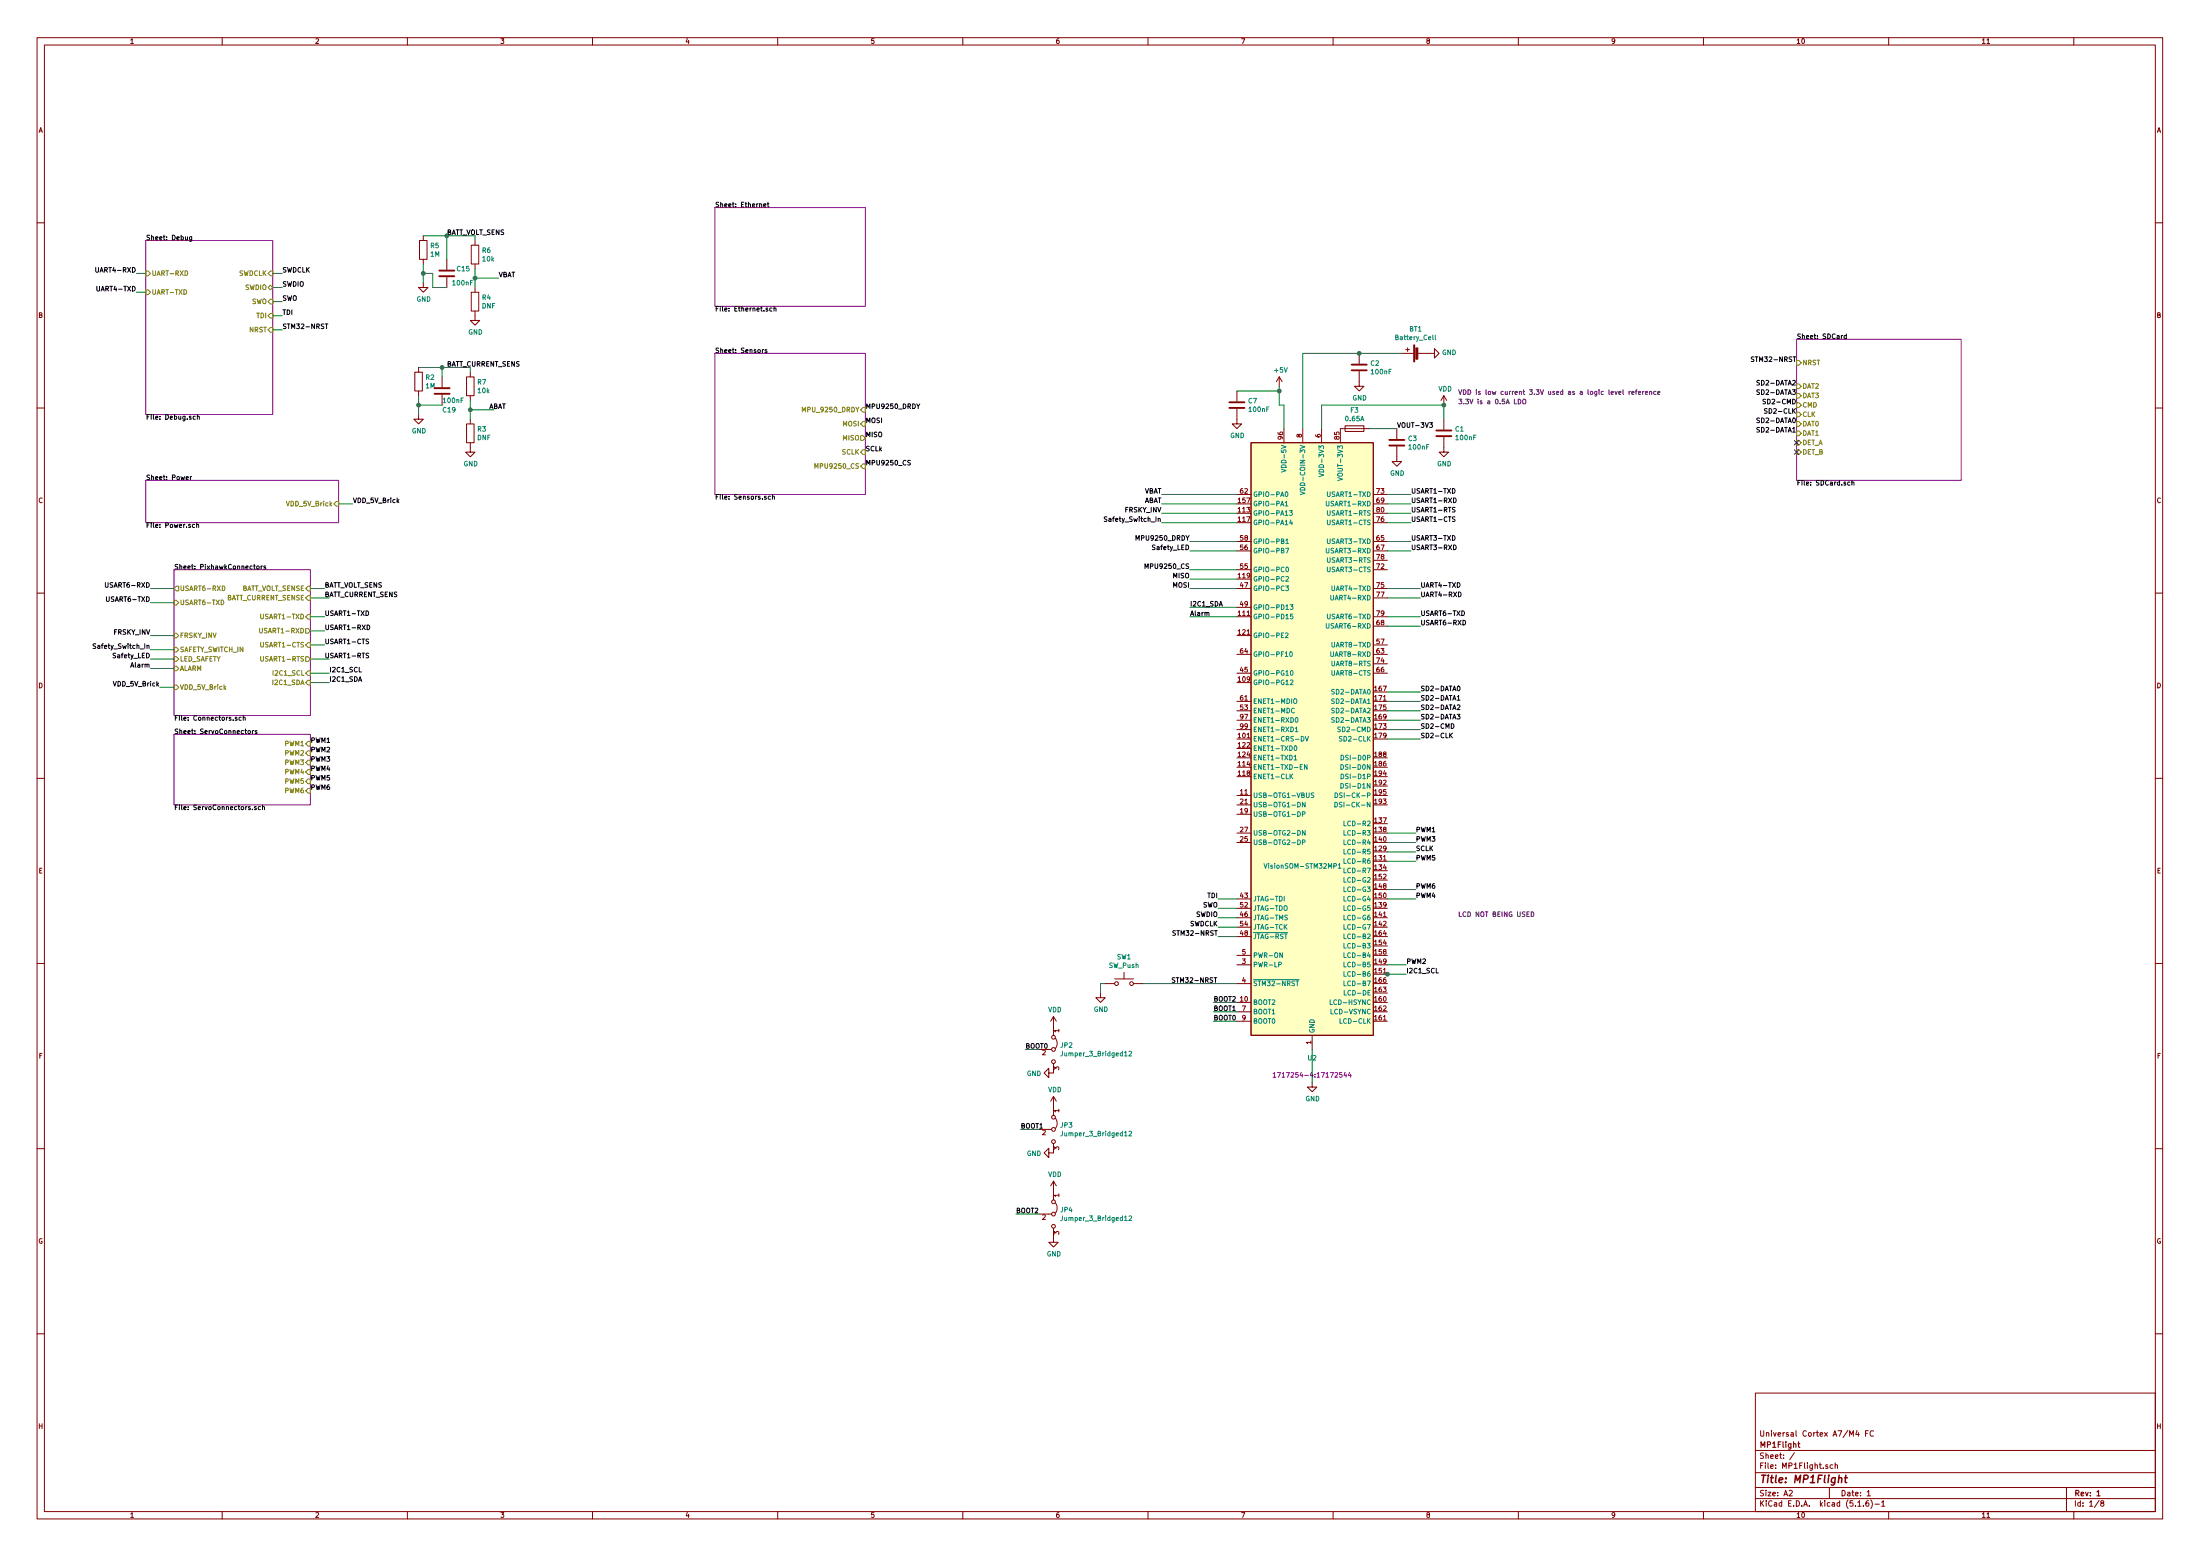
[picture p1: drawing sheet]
EESchema Schematic File Version 4
EELAYER 30 0
EELAYER END
$Descr A2 23386 16535
encoding utf-8
Sheet 1 8
Title "MP1Flight"
Date "1"
Rev "1"
Comp "MP1Flight"
Comment1 "Universal Cortex A7/M4 FC"
Comment2 ""
Comment3 ""
Comment4 ""
$EndDescr
$Comp
L MCU_Module_SOM:VisionSOM-STM32MP1 U2
U 1 1
P 13950 7850
F 0 "U2" H 13950 4461 50  0000 C CNN
F 1 "VisionSOM-STM32MP1" H 13850 6500 50  0000 C CNN
F 2 "1717254-4:17172544" H 13950 4279 50  0000 C CNN
F 3 "https://wiki.somlabs.com/index.php/VisionSOM-STM32MP1_Datasheet_and_Pinout" H 14000 11150 50  0001 C CNN
	1    13950 7850
	1    0    0    -1  
$EndComp
$Comp
L power:GND #PWR0101
U 1 1
P 13950 11500
F 0 "#PWR0101" H 13950 11250 50  0001 C CNN
F 1 "GND" H 13955 11327 50  0000 C CNN
F 2 "" H 13950 11500 50  0001 C CNN
F 3 "" H 13950 11500 50  0001 C CNN
	1    13950 11500
	1    0    0    -1  
$EndComp
Wire Wire Line
	13950 11150 13950 11500
$Comp
L power:+5V #PWR0102
U 1 1
P 13600 4100
F 0 "#PWR0102" H 13600 3950 50  0001 C CNN
F 1 "+5V" H 13615 4273 50  0000 C CNN
F 2 "" H 13600 4100 50  0001 C CNN
F 3 "" H 13600 4100 50  0001 C CNN
	1    13600 4100
	1    0    0    -1  
$EndComp
Wire Wire Line
	13650 4550 13650 4300
Wire Wire Line
	13650 4300 13600 4300
Wire Wire Line
	13600 4300 13600 4150
$Comp
L Device:C C1
U 1 1
P 15350 4600
F 0 "C1" H 15465 4646 50  0000 L CNN
F 1 "100nF" H 15465 4555 50  0000 L CNN
F 2 "Capacitor_SMD:C_0603_1608Metric" H 15388 4450 50  0001 C CNN
F 3 "~" H 15350 4600 50  0001 C CNN
	1    15350 4600
	1    0    0    -1  
$EndComp
Wire Wire Line
	14050 4550 14050 4300
Wire Wire Line
	14050 4300 15350 4300
Wire Wire Line
	15350 4300 15350 4450
$Comp
L power:GND #PWR0103
U 1 1
P 15350 4750
F 0 "#PWR0103" H 15350 4500 50  0001 C CNN
F 1 "GND" H 15355 4577 50  0000 C CNN
F 2 "" H 15350 4750 50  0001 C CNN
F 3 "" H 15350 4750 50  0001 C CNN
	1    15350 4750
	1    0    0    -1  
$EndComp
$Comp
L Switch:SW_Push SW1
U 1 1
P 11950 10450
F 0 "SW1" H 11950 10735 50  0000 C CNN
F 1 "SW_Push" H 11950 10644 50  0000 C CNN
F 2 "Button_Switch_SMD:SW_SPST_B3U-1000P" H 11950 10650 50  0001 C CNN
F 3 "~" H 11950 10650 50  0001 C CNN
	1    11950 10450
	1    0    0    -1  
$EndComp
Wire Wire Line
	13150 10450 12150 10450
$Comp
L power:GND #PWR0104
U 1 1
P 11700 10550
F 0 "#PWR0104" H 11700 10300 50  0001 C CNN
F 1 "GND" H 11705 10377 50  0000 C CNN
F 2 "" H 11700 10550 50  0001 C CNN
F 3 "" H 11700 10550 50  0001 C CNN
	1    11700 10550
	1    0    0    -1  
$EndComp
Wire Wire Line
	11750 10450 11700 10450
Wire Wire Line
	11700 10450 11700 10550
$Comp
L Device:Battery_Cell BT1
U 1 1
P 15100 3750
F 0 "BT1" V 15355 3800 50  0000 C CNN
F 1 "Battery_Cell" V 15264 3800 50  0000 C CNN
F 2 "Battery:Battery_Panasonic_CR1220-VCN_Vertical_CircularHoles" V 15100 3810 50  0001 C CNN
F 3 "~" V 15100 3810 50  0001 C CNN
	1    15100 3750
	0    -1   -1   0   
$EndComp
$Comp
L power:GND #PWR0105
U 1 1
P 15200 3750
F 0 "#PWR0105" H 15200 3500 50  0001 C CNN
F 1 "GND" V 15205 3622 50  0000 R CNN
F 2 "" H 15200 3750 50  0001 C CNN
F 3 "" H 15200 3750 50  0001 C CNN
	1    15200 3750
	0    -1   -1   0   
$EndComp
Wire Wire Line
	13850 3750 13850 4550
Wire Wire Line
	13850 3750 14450 3750
$Comp
L Device:C C2
U 1 1
P 14450 3900
F 0 "C2" H 14565 3946 50  0000 L CNN
F 1 "100nF" H 14565 3855 50  0000 L CNN
F 2 "Capacitor_SMD:C_0603_1608Metric_Pad1.05x0.95mm_HandSolder" H 14488 3750 50  0001 C CNN
F 3 "~" H 14450 3900 50  0001 C CNN
	1    14450 3900
	1    0    0    -1  
$EndComp
Connection ~ 14450 3750
Wire Wire Line
	14450 3750 14900 3750
$Comp
L power:GND #PWR0106
U 1 1
P 14450 4050
F 0 "#PWR0106" H 14450 3800 50  0001 C CNN
F 1 "GND" H 14455 3877 50  0000 C CNN
F 2 "" H 14450 4050 50  0001 C CNN
F 3 "" H 14450 4050 50  0001 C CNN
	1    14450 4050
	1    0    0    -1  
$EndComp
$Comp
L Device:C C3
U 1 1
P 14850 4700
F 0 "C3" H 14965 4746 50  0000 L CNN
F 1 "100nF" H 14965 4655 50  0000 L CNN
F 2 "Capacitor_SMD:C_0603_1608Metric_Pad1.05x0.95mm_HandSolder" H 14888 4550 50  0001 C CNN
F 3 "~" H 14850 4700 50  0001 C CNN
	1    14850 4700
	1    0    0    -1  
$EndComp
$Comp
L power:GND #PWR0107
U 1 1
P 14850 4850
F 0 "#PWR0107" H 14850 4600 50  0001 C CNN
F 1 "GND" H 14855 4677 50  0000 C CNN
F 2 "" H 14850 4850 50  0001 C CNN
F 3 "" H 14850 4850 50  0001 C CNN
	1    14850 4850
	1    0    0    -1  
$EndComp
Text Label 12450 10450 0    50   ~ 0
STM32-NRST
Wire Wire Line
	12950 9850 13150 9850
Wire Wire Line
	13150 9950 12950 9950
Wire Wire Line
	13150 9750 12950 9750
Wire Wire Line
	13150 9650 12950 9650
Wire Wire Line
	13150 9550 12950 9550
Text Label 12950 9650 2    50   ~ 0
SWO
Text Label 12950 9750 2    50   ~ 0
SWDIO
Text Label 12950 9950 2    50   ~ 0
STM32-NRST
Text Label 12950 9850 2    50   ~ 0
SWDCLK
Text Label 12950 9550 2    50   ~ 0
TDI
$Comp
L Device:C C7
U 1 1
P 13150 4300
F 0 "C7" H 13265 4346 50  0000 L CNN
F 1 "100nF" H 13265 4255 50  0000 L CNN
F 2 "Capacitor_SMD:C_0603_1608Metric_Pad1.05x0.95mm_HandSolder" H 13188 4150 50  0001 C CNN
F 3 "~" H 13150 4300 50  0001 C CNN
	1    13150 4300
	1    0    0    -1  
$EndComp
Wire Wire Line
	13600 4150 13150 4150
Connection ~ 13600 4150
Wire Wire Line
	13600 4150 13600 4100
$Comp
L power:GND #PWR0116
U 1 1
P 13150 4450
F 0 "#PWR0116" H 13150 4200 50  0001 C CNN
F 1 "GND" H 13155 4277 50  0000 C CNN
F 2 "" H 13150 4450 50  0001 C CNN
F 3 "" H 13150 4450 50  0001 C CNN
	1    13150 4450
	1    0    0    -1  
$EndComp
$Comp
L Jumper:Jumper_3_Bridged12 JP2
U 1 1
P 11200 11150
F 0 "JP2" V 11154 11217 50  0000 L CNN
F 1 "Jumper_3_Bridged12" V 11245 11217 50  0000 L CNN
F 2 "Connector_PinHeader_2.54mm:PinHeader_1x03_P2.54mm_Vertical" H 11200 11150 50  0001 C CNN
F 3 "~" H 11200 11150 50  0001 C CNN
	1    11200 11150
	0    1    1    0   
$EndComp
$Comp
L Jumper:Jumper_3_Bridged12 JP3
U 1 1
P 11200 12000
F 0 "JP3" V 11154 12067 50  0000 L CNN
F 1 "Jumper_3_Bridged12" V 11245 12067 50  0000 L CNN
F 2 "Connector_PinHeader_2.54mm:PinHeader_1x03_P2.54mm_Vertical" H 11200 12000 50  0001 C CNN
F 3 "~" H 11200 12000 50  0001 C CNN
	1    11200 12000
	0    1    1    0   
$EndComp
$Comp
L Jumper:Jumper_3_Bridged12 JP4
U 1 1
P 11200 12900
F 0 "JP4" V 11154 12967 50  0000 L CNN
F 1 "Jumper_3_Bridged12" V 11245 12967 50  0000 L CNN
F 2 "Connector_PinHeader_2.54mm:PinHeader_1x03_P2.54mm_Vertical" H 11200 12900 50  0001 C CNN
F 3 "~" H 11200 12900 50  0001 C CNN
	1    11200 12900
	0    1    1    0   
$EndComp
Wire Wire Line
	13150 10850 12900 10850
Text Label 12900 10850 0    50   ~ 0
BOOT0
Wire Wire Line
	13150 10750 12900 10750
Text Label 12900 10750 0    50   ~ 0
BOOT1
Wire Wire Line
	13150 10650 12900 10650
Text Label 12900 10650 0    50   ~ 0
BOOT2
$Comp
L power:VDD #PWR0117
U 1 1
P 15350 4300
F 0 "#PWR0117" H 15350 4150 50  0001 C CNN
F 1 "VDD" H 15365 4473 50  0000 C CNN
F 2 "" H 15350 4300 50  0001 C CNN
F 3 "" H 15350 4300 50  0001 C CNN
	1    15350 4300
	1    0    0    -1  
$EndComp
Connection ~ 15350 4300
$Comp
L power:VDD #PWR0121
U 1 1
P 11200 12650
F 0 "#PWR0121" H 11200 12500 50  0001 C CNN
F 1 "VDD" H 11215 12823 50  0000 C CNN
F 2 "" H 11200 12650 50  0001 C CNN
F 3 "" H 11200 12650 50  0001 C CNN
	1    11200 12650
	1    0    0    -1  
$EndComp
$Comp
L power:VDD #PWR0122
U 1 1
P 11200 11750
F 0 "#PWR0122" H 11200 11600 50  0001 C CNN
F 1 "VDD" H 11215 11923 50  0000 C CNN
F 2 "" H 11200 11750 50  0001 C CNN
F 3 "" H 11200 11750 50  0001 C CNN
	1    11200 11750
	1    0    0    -1  
$EndComp
$Comp
L power:VDD #PWR0123
U 1 1
P 11200 10900
F 0 "#PWR0123" H 11200 10750 50  0001 C CNN
F 1 "VDD" H 11215 11073 50  0000 C CNN
F 2 "" H 11200 10900 50  0001 C CNN
F 3 "" H 11200 10900 50  0001 C CNN
	1    11200 10900
	1    0    0    -1  
$EndComp
$Comp
L power:GND #PWR0124
U 1 1
P 11200 13150
F 0 "#PWR0124" H 11200 12900 50  0001 C CNN
F 1 "GND" H 11205 12977 50  0000 C CNN
F 2 "" H 11200 13150 50  0001 C CNN
F 3 "" H 11200 13150 50  0001 C CNN
	1    11200 13150
	1    0    0    -1  
$EndComp
Wire Wire Line
	11050 12900 10800 12900
Text Label 10800 12900 0    50   ~ 0
BOOT2
Wire Wire Line
	11050 12000 10850 12000
Text Label 10850 12000 0    50   ~ 0
BOOT1
Wire Wire Line
	11050 11150 10900 11150
Text Label 10900 11150 0    50   ~ 0
BOOT0
$Comp
L power:GND #PWR0125
U 1 1
P 11200 11400
F 0 "#PWR0125" H 11200 11150 50  0001 C CNN
F 1 "GND" V 11205 11272 50  0000 R CNN
F 2 "" H 11200 11400 50  0001 C CNN
F 3 "" H 11200 11400 50  0001 C CNN
	1    11200 11400
	0    1    1    0   
$EndComp
$Comp
L power:GND #PWR0126
U 1 1
P 11200 12250
F 0 "#PWR0126" H 11200 12000 50  0001 C CNN
F 1 "GND" V 11205 12122 50  0000 R CNN
F 2 "" H 11200 12250 50  0001 C CNN
F 3 "" H 11200 12250 50  0001 C CNN
	1    11200 12250
	0    1    1    0   
$EndComp
Text Notes 15500 4200 0    50   ~ 0
VDD is low current 3.3V used as a logic level reference\n
Text Notes 15500 4300 0    50   ~ 0
3.3V is a 0.5A LDO\n
Wire Wire Line
	13150 5250 12350 5250
Text Label 12350 5250 2    50   ~ 0
VBAT
Wire Wire Line
	14750 5250 15000 5250
Wire Wire Line
	14750 5350 15000 5350
Wire Wire Line
	14750 5450 15000 5450
Wire Wire Line
	14750 5550 15000 5550
Text Label 15000 5250 0    50   ~ 0
USART1-TXD
Text Label 15000 5350 0    50   ~ 0
USART1-RXD
Text Label 15000 5450 0    50   ~ 0
USART1-RTS
Text Label 15000 5550 0    50   ~ 0
USART1-CTS
Wire Wire Line
	14750 5750 15000 5750
Wire Wire Line
	14750 5850 15000 5850
Text Label 15000 5750 0    50   ~ 0
USART3-TXD
Text Label 15000 5850 0    50   ~ 0
USART3-RXD
Wire Wire Line
	14700 10350 14750 10350
Connection ~ 14750 10350
Wire Wire Line
	14750 10350 14950 10350
Text Label 14950 10350 0    50   ~ 0
I2C1_SCL
Wire Wire Line
	13150 6450 12650 6450
Text Label 12650 6450 0    50   ~ 0
I2C1_SDA
Wire Wire Line
	14750 6250 15100 6250
Wire Wire Line
	14750 6350 15100 6350
Text Label 15100 6250 0    50   ~ 0
UART4-TXD
Text Label 15100 6350 0    50   ~ 0
UART4-RXD
$Comp
L Device:R R6
U 1 1
P 5050 2700
F 0 "R6" H 5120 2746 50  0000 L CNN
F 1 "10k" H 5120 2655 50  0000 L CNN
F 2 "Resistor_SMD:R_0603_1608Metric_Pad1.05x0.95mm_HandSolder" V 4980 2700 50  0001 C CNN
F 3 "~" H 5050 2700 50  0001 C CNN
	1    5050 2700
	1    0    0    -1  
$EndComp
$Comp
L Device:R R4
U 1 1
P 5050 3200
F 0 "R4" H 5120 3246 50  0000 L CNN
F 1 "DNF" H 5120 3155 50  0000 L CNN
F 2 "Resistor_SMD:R_0603_1608Metric_Pad1.05x0.95mm_HandSolder" V 4980 3200 50  0001 C CNN
F 3 "~" H 5050 3200 50  0001 C CNN
	1    5050 3200
	1    0    0    -1  
$EndComp
Wire Wire Line
	4500 2500 4750 2500
Wire Wire Line
	5050 2500 5050 2550
Wire Wire Line
	5050 2850 5050 2950
$Comp
L Device:R R5
U 1 1
P 4500 2650
F 0 "R5" H 4570 2696 50  0000 L CNN
F 1 "1M" H 4570 2605 50  0000 L CNN
F 2 "" V 4430 2650 50  0001 C CNN
F 3 "~" H 4500 2650 50  0001 C CNN
	1    4500 2650
	1    0    0    -1  
$EndComp
Wire Wire Line
	4500 2800 4500 2900
$Comp
L power:GND #PWR0146
U 1 1
P 4500 3000
F 0 "#PWR0146" H 4500 2750 50  0001 C CNN
F 1 "GND" H 4505 2827 50  0000 C CNN
F 2 "" H 4500 3000 50  0001 C CNN
F 3 "" H 4500 3000 50  0001 C CNN
	1    4500 3000
	1    0    0    -1  
$EndComp
Text Label 4750 2500 0    50   ~ 0
BATT_VOLT_SENS
$Comp
L power:GND #PWR0147
U 1 1
P 5050 3350
F 0 "#PWR0147" H 5050 3100 50  0001 C CNN
F 1 "GND" H 5055 3177 50  0000 C CNN
F 2 "" H 5050 3350 50  0001 C CNN
F 3 "" H 5050 3350 50  0001 C CNN
	1    5050 3350
	1    0    0    -1  
$EndComp
Wire Wire Line
	5050 2950 5300 2950
Connection ~ 5050 2950
Wire Wire Line
	5050 2950 5050 3050
Text Label 5300 2950 0    50   ~ 0
VBAT
Wire Wire Line
	14750 6550 15100 6550
Wire Wire Line
	14750 6650 15100 6650
Text Label 15100 6550 0    50   ~ 0
USART6-TXD
Text Label 15100 6650 0    50   ~ 0
USART6-RXD
$Comp
L Device:R R7
U 1 1
P 5000 4100
F 0 "R7" H 5070 4146 50  0000 L CNN
F 1 "10k" H 5070 4055 50  0000 L CNN
F 2 "Resistor_SMD:R_0603_1608Metric_Pad1.05x0.95mm_HandSolder" V 4930 4100 50  0001 C CNN
F 3 "~" H 5000 4100 50  0001 C CNN
	1    5000 4100
	1    0    0    -1  
$EndComp
$Comp
L Device:R R3
U 1 1
P 5000 4600
F 0 "R3" H 5070 4646 50  0000 L CNN
F 1 "DNF" H 5070 4555 50  0000 L CNN
F 2 "Resistor_SMD:R_0603_1608Metric_Pad1.05x0.95mm_HandSolder" V 4930 4600 50  0001 C CNN
F 3 "~" H 5000 4600 50  0001 C CNN
	1    5000 4600
	1    0    0    -1  
$EndComp
Wire Wire Line
	4450 3900 4700 3900
Wire Wire Line
	5000 3900 5000 3950
$Comp
L Device:R R2
U 1 1
P 4450 4050
F 0 "R2" H 4520 4096 50  0000 L CNN
F 1 "1M" H 4520 4005 50  0000 L CNN
F 2 "" V 4380 4050 50  0001 C CNN
F 3 "~" H 4450 4050 50  0001 C CNN
	1    4450 4050
	1    0    0    -1  
$EndComp
$Comp
L power:GND #PWR0151
U 1 1
P 4450 4400
F 0 "#PWR0151" H 4450 4150 50  0001 C CNN
F 1 "GND" H 4455 4227 50  0000 C CNN
F 2 "" H 4450 4400 50  0001 C CNN
F 3 "" H 4450 4400 50  0001 C CNN
	1    4450 4400
	1    0    0    -1  
$EndComp
$Comp
L power:GND #PWR0152
U 1 1
P 5000 4750
F 0 "#PWR0152" H 5000 4500 50  0001 C CNN
F 1 "GND" H 5005 4577 50  0000 C CNN
F 2 "" H 5000 4750 50  0001 C CNN
F 3 "" H 5000 4750 50  0001 C CNN
	1    5000 4750
	1    0    0    -1  
$EndComp
Text Label 4750 3900 0    50   ~ 0
BATT_CURRENT_SENS
$Comp
L Device:C C19
U 1 1
P 4700 4150
F 0 "C19" H 4700 3950 50  0000 L CNN
F 1 "100nF" H 4700 4050 50  0000 L CNN
F 2 "" H 4738 4000 50  0001 C CNN
F 3 "~" H 4700 4150 50  0001 C CNN
	1    4700 4150
	1    0    0    -1  
$EndComp
Wire Wire Line
	4700 4000 4700 3900
Connection ~ 4700 3900
Wire Wire Line
	4700 3900 5000 3900
Wire Wire Line
	4700 4300 4450 4300
Wire Wire Line
	4450 4200 4450 4300
Connection ~ 4450 4300
Wire Wire Line
	4450 4300 4450 4400
$Comp
L Device:C C15
U 1 1
P 4750 2900
F 0 "C15" H 4850 2950 50  0000 L CNN
F 1 "100nF" H 4800 2800 50  0000 L CNN
F 2 "Capacitor_SMD:C_0603_1608Metric_Pad1.05x0.95mm_HandSolder" H 4865 2809 50  0001 L CNN
F 3 "~" H 4750 2900 50  0001 C CNN
	1    4750 2900
	1    0    0    -1  
$EndComp
Wire Wire Line
	4750 2750 4750 2500
Connection ~ 4750 2500
Wire Wire Line
	4750 2500 5050 2500
Wire Wire Line
	4750 3050 4600 3050
Wire Wire Line
	4600 3050 4600 2900
Wire Wire Line
	4600 2900 4500 2900
Connection ~ 4500 2900
Wire Wire Line
	4500 2900 4500 3000
Wire Wire Line
	5000 4250 5000 4350
Wire Wire Line
	5000 4350 5250 4350
Connection ~ 5000 4350
Wire Wire Line
	5000 4350 5000 4450
Text Label 5200 4350 0    50   ~ 0
ABAT
Wire Wire Line
	12350 5350 13150 5350
Text Label 12350 5350 2    50   ~ 0
ABAT
Wire Wire Line
	13150 6250 12650 6250
Wire Wire Line
	13150 6150 12650 6150
Text Label 12650 6150 2    50   ~ 0
MISO
Text Label 12650 6250 2    50   ~ 0
MOSI
Wire Wire Line
	14750 9050 15050 9050
Text Label 15050 9050 0    50   ~ 0
SCLK
Wire Wire Line
	13150 6050 12650 6050
Text Label 12650 6050 2    50   ~ 0
MPU9250_CS
Wire Wire Line
	13150 5750 12650 5750
Text Label 12650 5750 2    50   ~ 0
MPU9250_DRDY
Text Notes 15500 9750 0    50   ~ 0
LCD NOT BEING USED
$Sheet
S 1550 2550 1350 1850
U 5EDB4AB1
F0 "Debug" 50
F1 "Debug.sch" 50
F2 "SWDCLK" I R 2900 2900 50 
F3 "SWDIO" B R 2900 3050 50 
F4 "SWO" I R 2900 3200 50 
F5 "TDI" I R 2900 3350 50 
F6 "NRST" I R 2900 3500 50 
F7 "UART-RXD" I L 1550 2900 50 
F8 "UART-TXD" I L 1550 3100 50 
$EndSheet
Wire Wire Line
	3300 6250 3450 6250
Text Label 3450 6250 0    50   ~ 0
BATT_VOLT_SENS
Text Label 3450 6350 0    50   ~ 0
BATT_CURRENT_SENS
Wire Wire Line
	3300 6350 3500 6350
Wire Wire Line
	3300 6550 3450 6550
Wire Wire Line
	3300 6700 3450 6700
Text Label 3450 6550 0    50   ~ 0
USART1-TXD
Text Label 3450 6700 0    50   ~ 0
USART1-RXD
Wire Wire Line
	3300 6850 3450 6850
Text Label 3450 6850 0    50   ~ 0
USART1-CTS
Text Label 3450 7000 0    50   ~ 0
USART1-RTS
Wire Wire Line
	3300 7000 3500 7000
Wire Wire Line
	3300 7150 3500 7150
Wire Wire Line
	3300 7250 3500 7250
Text Label 3500 7150 0    50   ~ 0
I2C1_SCL
Text Label 3500 7250 0    50   ~ 0
I2C1_SDA
Wire Wire Line
	1850 7300 1700 7300
Text Label 1700 7300 2    50   ~ 0
VDD_5V_Brick
Wire Wire Line
	1600 6400 1850 6400
Wire Wire Line
	1600 6250 1850 6250
$Sheet
S 1850 6050 1450 1550
U 5ED8E7B0
F0 "PixhawkConnectors" 50
F1 "Connectors.sch" 50
F2 "USART1-TXD" I R 3300 6550 50 
F3 "USART1-RXD" O R 3300 6700 50 
F4 "USART1-CTS" I R 3300 6850 50 
F5 "USART1-RTS" O R 3300 7000 50 
F6 "I2C1_SCL" I R 3300 7150 50 
F7 "I2C1_SDA" I R 3300 7250 50 
F8 "BATT_VOLT_SENSE" I R 3300 6250 50 
F9 "BATT_CURRENT_SENSE" I R 3300 6350 50 
F10 "VDD_5V_Brick" I L 1850 7300 50 
F11 "USART6-TXD" I L 1850 6400 50 
F12 "USART6-RXD" O L 1850 6250 50 
F13 "FRSKY_INV" I L 1850 6750 50 
F14 "SAFETY_SWITCH_IN" I L 1850 6900 50 
F15 "LED_SAFETY" I L 1850 7000 50 
F16 "ALARM" I L 1850 7100 50 
$EndSheet
Text Label 1600 6250 2    50   ~ 0
USART6-RXD
Text Label 1600 6400 2    50   ~ 0
USART6-TXD
Wire Wire Line
	2900 2900 3000 2900
Wire Wire Line
	2900 3050 3000 3050
Wire Wire Line
	2900 3200 3000 3200
Wire Wire Line
	2900 3350 3000 3350
Wire Wire Line
	2900 3500 3000 3500
Text Label 3000 2900 0    50   ~ 0
SWDCLK
Text Label 3000 3050 0    50   ~ 0
SWDIO
Text Label 3000 3200 0    50   ~ 0
SWO
Text Label 3000 3350 0    50   ~ 0
TDI
Text Label 3000 3500 0    50   ~ 0
STM32-NRST
Wire Wire Line
	1450 2900 1550 2900
Wire Wire Line
	1450 3100 1550 3100
Text Label 1450 2900 2    50   ~ 0
UART4-RXD
Text Label 1450 3100 2    50   ~ 0
UART4-TXD
$Sheet
S 1550 5100 2050 450 
U 5EF6B0D5
F0 "Power" 50
F1 "Power.sch" 50
F2 "VDD_5V_Brick" I R 3600 5350 50 
$EndSheet
Wire Wire Line
	3600 5350 3750 5350
Text Label 3750 5350 0    50   ~ 0
VDD_5V_Brick
Wire Wire Line
	14750 7350 15100 7350
Wire Wire Line
	14750 7450 15100 7450
Wire Wire Line
	14750 7550 15100 7550
Wire Wire Line
	14750 7650 15100 7650
Wire Wire Line
	15100 7750 14750 7750
Wire Wire Line
	14750 7850 15100 7850
Text Label 15100 7350 0    50   ~ 0
SD2-DATA0
Text Label 15100 7450 0    50   ~ 0
SD2-DATA1
Text Label 15100 7550 0    50   ~ 0
SD2-DATA2
Text Label 15100 7650 0    50   ~ 0
SD2-DATA3
Text Label 15100 7750 0    50   ~ 0
SD2-CMD
Text Label 15100 7850 0    50   ~ 0
SD2-CLK
Text Label 19100 3850 2    50   ~ 0
STM32-NRST
Text Label 19100 4100 2    50   ~ 0
SD2-DATA2
Text Label 19100 4200 2    50   ~ 0
SD2-DATA3
Text Label 19100 4300 2    50   ~ 0
SD2-CMD
Text Label 19100 4400 2    50   ~ 0
SD2-CLK
Text Label 19100 4500 2    50   ~ 0
SD2-DATA0
Text Label 19100 4600 2    50   ~ 0
SD2-DATA1
$Sheet
S 19100 3600 1750 1500
U 5EFB6377
F0 "SDCard" 50
F1 "SDCard.sch" 50
F2 "NRST" I L 19100 3850 50 
F3 "DAT2" I L 19100 4100 50 
F4 "DAT3" I L 19100 4200 50 
F5 "CMD" I L 19100 4300 50 
F6 "CLK" I L 19100 4400 50 
F7 "DAT0" I L 19100 4500 50 
F8 "DAT1" I L 19100 4600 50 
F9 "DET_A" I L 19100 4700 50 
F10 "DET_B" I L 19100 4800 50 
$EndSheet
NoConn ~ 19100 4700
NoConn ~ 19100 4800
$Sheet
S 1850 7800 1450 750 
U 5F082D56
F0 "ServoConnectors" 50
F1 "ServoConnectors.sch" 50
F2 "PWM1" I R 3300 7900 50 
F3 "PWM2" I R 3300 8000 50 
F4 "PWM3" I R 3300 8100 50 
F5 "PWM4" I R 3300 8200 50 
F6 "PWM5" I R 3300 8300 50 
F7 "PWM6" I R 3300 8400 50 
$EndSheet
$Sheet
S 7600 3750 1600 1500
U 5F064FD4
F0 "Sensors_PowerDomain1" 50
F1 "Sensors.sch" 50
F2 "MPU_9250_DRDY" I R 9200 4350 50 
F3 "MOSI" I R 9200 4500 50 
F4 "MISO" O R 9200 4650 50 
F5 "SCLK" I R 9200 4800 50 
F6 "MPU9250_CS" I R 9200 4950 50 
$EndSheet
$Comp
L Device:Fuse F3
U 1 1
P 14400 4550
F 0 "F3" V 14203 4550 50  0000 C CNN
F 1 "0.65A" V 14294 4550 50  0000 C CNN
F 2 "" V 14330 4550 50  0001 C CNN
F 3 "~" H 14400 4550 50  0001 C CNN
	1    14400 4550
	0    1    1    0   
$EndComp
Wire Wire Line
	14550 4550 14850 4550
Text Label 9200 4350 0    50   ~ 0
MPU9250_DRDY
Text Label 9200 4500 0    50   ~ 0
MOSI
Text Label 9200 4650 0    50   ~ 0
MISO
Text Label 9200 4800 0    50   ~ 0
SCLk
Text Label 9200 4950 0    50   ~ 0
MPU9250_CS
Wire Wire Line
	14750 8850 15050 8850
Text Label 15050 8850 0    50   ~ 0
PWM1
Wire Wire Line
	14750 10250 14950 10250
Text Label 14950 10250 0    50   ~ 0
PWM2
Wire Wire Line
	14750 8950 15050 8950
Text Label 15050 8950 0    50   ~ 0
PWM3
Wire Wire Line
	14750 9550 15050 9550
Text Label 15050 9550 0    50   ~ 0
PWM4
Wire Wire Line
	14750 9150 15050 9150
Text Label 15050 9150 0    50   ~ 0
PWM5
Wire Wire Line
	14750 9450 15050 9450
Text Label 15050 9450 0    50   ~ 0
PWM6
Text Label 3300 7900 0    50   ~ 0
PWM1
Text Label 3300 8000 0    50   ~ 0
PWM2
Text Label 3300 8100 0    50   ~ 0
PWM3
Text Label 3300 8200 0    50   ~ 0
PWM4
Text Label 3300 8300 0    50   ~ 0
PWM5
Text Label 3300 8400 0    50   ~ 0
PWM6
Text Label 14850 4550 0    50   ~ 0
VOUT-3V3
Text Label 12350 5450 2    50   ~ 0
FRSKY_INV
Wire Wire Line
	13150 5450 12350 5450
Wire Wire Line
	1850 6750 1600 6750
Text Label 1600 6750 2    50   ~ 0
FRSKY_INV
Text Label 12350 5550 2    50   ~ 0
Safety_Switch_In
Wire Wire Line
	12350 5550 13150 5550
Wire Wire Line
	1600 6900 1850 6900
Text Label 1600 6900 2    50   ~ 0
Safety_Switch_In
Wire Wire Line
	13150 5850 12650 5850
Text Label 12650 5850 2    50   ~ 0
Safety_LED
Wire Wire Line
	1850 7000 1600 7000
Text Label 1600 7000 2    50   ~ 0
Safety_LED
Wire Wire Line
	1850 7100 1600 7100
Text Label 1600 7100 2    50   ~ 0
Alarm
Wire Wire Line
	12650 6550 13150 6550
Text Label 12650 6550 0    50   ~ 0
Alarm
$Sheet
S 7600 2200 1600 1050
U 5ED4AD57
F0 "Ethernet" 50
F1 "Ethernet.sch" 50
$EndSheet
$EndSCHEMATC
